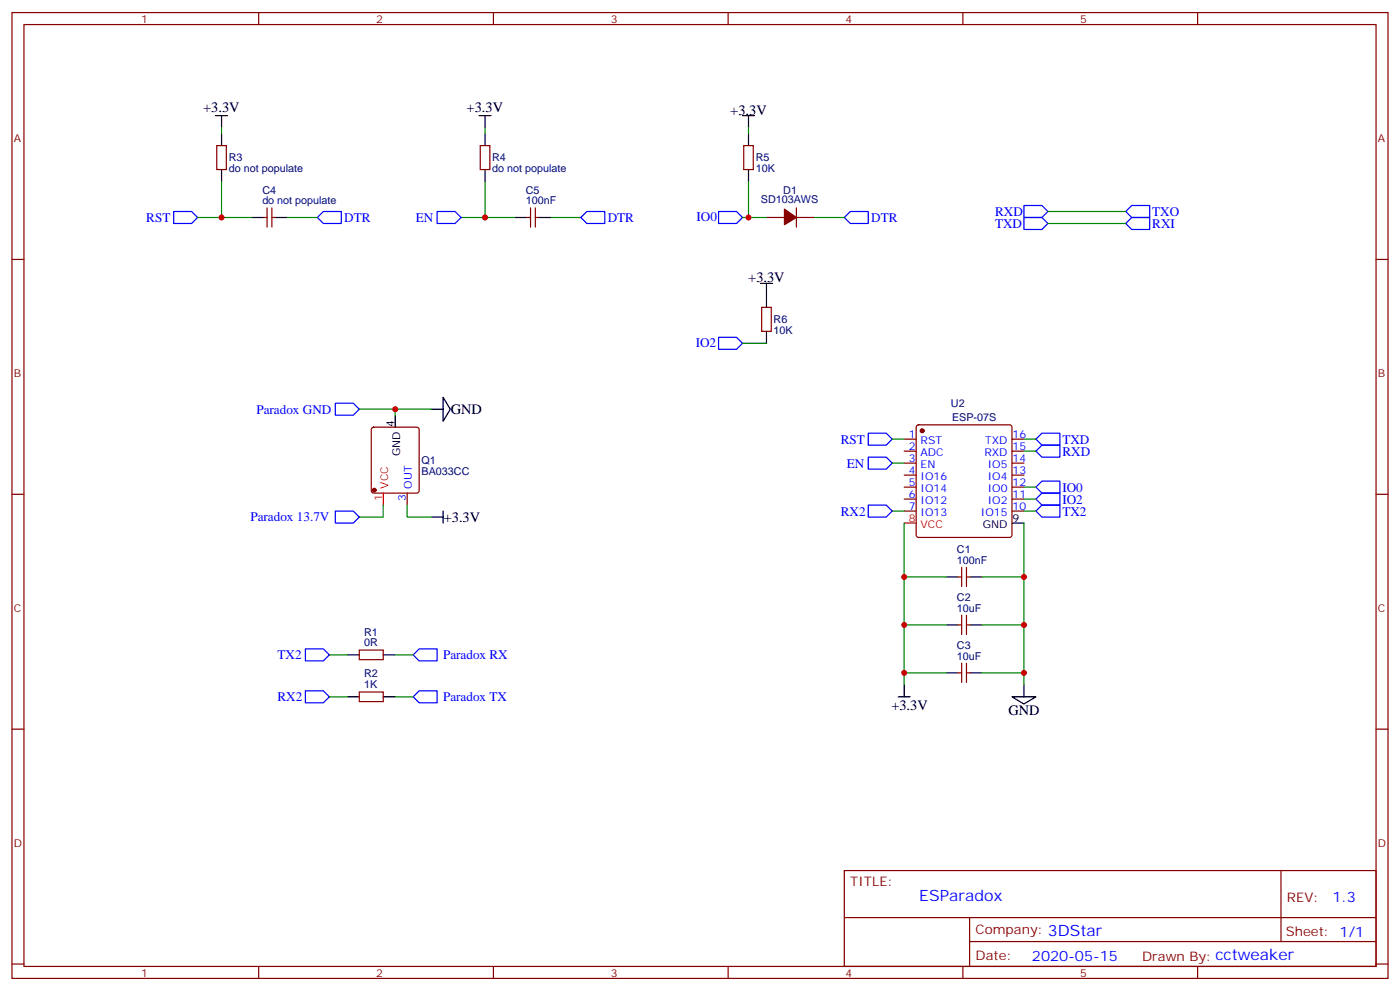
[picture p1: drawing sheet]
<svg xmlns="http://www.w3.org/2000/svg" width="412mm" height="292mm" viewBox="0 0 412 292" stroke-linecap="round" stroke-linejoin="round" font-family="sans-serif">
<g fill="none" stroke="#870000" stroke-width=".35">
<path d="M3.5 3.7h405.4v284.3h-405.4zM7.1 7.2h398.2v277.3h-398.2zM76.2 3.7v3.5M145.3 3.7v3.5M214.5 3.7v3.5M283.6 3.7v3.5M352.8 3.7v3.5M63.9 42.9h2.8v7h-2.8zM141.5 42.9h2.8v7h-2.8zM219.1 42.9h2.8v7h-2.8zM3.5 76.4h3.6M77.6 64h1.1"/>
<path d="M78.7 61.2v5.7M80.1 61.2v5.7M80.1 64h1M155.2 64h1.1M156.3 61.2v5.7M157.7 64h1M157.7 61.2v5.7M225.8 64h5.3M234.6 64h5.3M234.6 61.2v5.7M405.3 76.4h3.6M224.4 90.5h2.8v7h-2.8z"/>
<path d="M109.6 126l.5-.2h12.7l.5 .2 .2 .5v18l-.3 .5-.4 .2h-12.7l-.5-.3-.2-.4v-18zM266.3 129.3h3.6M266.3 132.8h3.6M266.3 136.3h3.6M266.3 139.9h3.6M270.1 125.3l.5-.2h26.8l.5 .2 .2 .5v31.7l-.2 .5-.5 .2h-26.8l-.5-.2-.2-.5v-31.7zM298.1 129.3h3.5M298.1 132.8h3.5M298.1 136.3h3.5M298.1 139.9h3.5M3.5 145.5h3.6M119.9 145.2v3.5"/>
<path d="M266.3 143.4h3.6M266.3 146.9h3.6M266.3 150.5h3.6M298.1 143.4h3.5M298.1 146.9h3.5M298.1 150.5h3.5M405.3 145.5h3.6M282.2 169.9h1.1M283.3 167v5.7M284.7 167v5.7M284.7 169.9h1.1M105.8 191.4h7.1v2.8h-7.1z"/>
<path d="M282.2 184h1.1M282.2 198.1h1.1M283.3 181.2v5.6M283.3 195.3v5.6M284.7 181.2v5.6M284.7 195.3v5.6M284.7 184h1.1M284.7 198.1h1.1M3.5 214.7h3.6M105.8 203.7h7.1v2.9h-7.1zM405.3 214.7h3.6M248.7 256.3h156.6v28.2h-156.6z"/>
<path d="M377.3 256.3v20.9M248.7 270.1h156.5M285.6 277.2h119.6M285.6 270.1v14.2M3.5 283.8h3.6M76.2 284.5v3.5M145.3 284.5v3.5M214.5 284.5v3.5M283.6 284.5v3.5M352.8 284.5v3.5M405.3 283.8h3.6"/>
</g>
<g fill="#870000" stroke="#870000" stroke-width=".35">
<path d="M231.1 61.6l3.5 2.4-3.5 2.1z"/>
<circle cx="271.6" cy="126.8" r=".53"/>
<circle cx="110.2" cy="144.3" r=".53"/>
</g>
<path d="M112.9 145.2v3.5M266.3 154h3.6" fill="none" stroke="#f00" stroke-width=".35"/>
<g fill="none" stroke="#000" stroke-width=".35">
<path d="M63.5 34h3.5M65.3 34v3.6M65.3 39.3v3.6M141.1 34h3.5M142.9 34v3.6M142.9 39.3v3.6M218.7 34h3.5M220.5 34v3.6M220.5 39.3v3.6M65.3 49.9v3.5M142.9 49.9v3.5M220.5 49.9v3.5"/>
<path d="M74.1 64h3.5M81.1 64h3.6M151.7 64h3.5M158.7 64h3.6M224 83.4h3.5M225.8 83.4v7.1M225.8 97.5v3.6M130.5 116.9l2.1 3.6-2.1 3.5zM116.4 122.2v3.6M127 120.5h3.5M127 152.2h3.5M130.5 150.5v3.5"/>
<path d="M298.1 154h3.5M278.7 169.9h3.5M285.8 169.9h3.5M102.3 192.8h3.5M112.9 192.8h3.5M278.7 184h3.5M278.7 198.1h3.5M285.8 184h3.5M285.8 198.1h3.5M102.3 205.1h3.5M112.9 205.1h3.5M264.6 205.1h3.5"/>
<path d="M266.3 201.6v3.5M298.1 205.1h7.1l-3.6 2.2zM301.6 201.6v3.5"/>
</g>
<g fill="none" stroke="#00f" stroke-width=".35">
<path d="M51.2 62.3h5.2l1.8 1.7-1.8 1.8h-5.2zM93.5 64l1.7-1.7h5.3v3.5h-5.3zM128.8 62.3h5.3l1.7 1.7-1.7 1.8h-5.3zM171.1 64l1.8-1.7h5.3v3.5h-5.3zM211.7 62.3h5.3l1.7 1.7-1.7 1.8h-5.3zM248.7 64l1.8-1.7h5.3v3.5h-5.3zM301.6 60.5h5.3l1.8 1.8-1.8 1.7h-5.3zM301.6 64h5.3l1.8 1.8-1.8 1.8h-5.3zM331.6 62.3l1.8-1.8h5.3v3.5h-5.3zM333.4 64h5.3v3.6h-5.3l-1.8-1.8zM211.7 99.3h5.3l1.7 1.8-1.7 1.7h-5.3zM98.8 118.7h5.3l1.7 1.8-1.7 1.7h-5.3z"/>
<path d="M255.8 127.5h5.3l1.7 1.8-1.7 1.8h-5.3zM255.8 134.6h5.3l1.7 1.7-1.7 1.8h-5.3zM305.2 129.3l1.7-1.8h5.3v3.6h-5.3zM306.9 131.1h5.3v3.5h-5.3l-1.7-1.8zM98.8 150.5h5.3l1.7 1.7-1.7 1.8h-5.3zM255.8 148.7h5.3l1.7 1.8-1.7 1.7h-5.3zM305.2 150.5l1.7-1.8h5.3v3.5h-5.3zM305.2 143.4l1.7-1.8h5.3v3.6h-5.3zM306.9 145.2h5.3v3.5h-5.3l-1.7-1.8zM90 191h5.2l1.8 1.8-1.8 1.8h-5.2zM121.7 192.8l1.8-1.8h5.3v3.6h-5.3zM90 203.4h5.2l1.8 1.7-1.8 1.8h-5.2z"/>
<path d="M121.7 205.1l1.8-1.7h5.3v3.5h-5.3z"/>
</g>
<g fill="none" stroke="#008700" stroke-width=".35">
<path d="M65.3 37.6v1.7M142.9 37.6v1.7M220.5 37.6v1.7M65.3 53.4v10.6M142.9 53.4v10.6M220.5 53.4v10.6M58.2 64h15.9M84.7 64h8.8M135.8 64h15.9M162.3 64h8.8M218.7 64h7.1M239.9 64h8.8"/>
<path d="M308.7 62.3h22.9M308.7 65.8h22.9M218.7 101.1h7.1M105.8 120.5h10.6v1.7M116.4 120.5h10.6M262.8 136.3h3.5M262.8 129.3h3.5M301.6 129.3h3.6M301.6 132.8h3.6M112.9 148.7v3.5h-7.1M119.9 148.7v3.5h7.1M262.8 150.5h3.5"/>
<path d="M266.3 154v47.6M301.6 154v47.6M301.6 150.5h3.6M301.6 143.4h3.6M301.6 146.9h3.6M266.3 169.9h12.4M289.3 169.9h12.3M97 192.8h5.3M116.4 192.8h5.3M266.3 184h12.4M266.3 198.1h12.4M289.3 184h12.3"/>
<path d="M289.3 198.1h12.3M97 205.1h5.3M116.4 205.1h5.3"/>
</g>
<g fill="#c00">
<circle cx="220.5" cy="64" r=".88"/>
<circle cx="65.3" cy="64" r=".88"/>
<circle cx="116.4" cy="120.5" r=".88"/>
<circle cx="266.3" cy="198.1" r=".88"/>
<circle cx="301.6" cy="184" r=".88"/>
<circle cx="301.6" cy="169.9" r=".88"/>
<circle cx="266.3" cy="169.9" r=".88"/>
<circle cx="266.3" cy="184" r=".88"/>
<circle cx="301.6" cy="198.1" r=".88"/>
<circle cx="142.9" cy="64" r=".88"/>
</g>
<g font-size="4.6" fill="#00f">
<text x="270.8" y="265.3">ESParadox</text>
<text x="308.7" y="275.7">3DStar</text>
<text x="358.1" y="282.8">cctweaker</text>
</g>
<g font-size="4.2">
<text x="59.8" y="33">+3.3V</text>
<text x="137.5" y="33">+3.3V</text>
<text x="215.1" y="33.7">+3.3V</text>
<text x="220.4" y="83.1">+3.3V</text>
<text x="132.8" y="121.9">GND</text>
<text x="130.7" y="153.7">+3.3V</text>
<text x="262.6" y="209.1">+3.3V</text>
<text x="297" y="210.4">GND</text>
</g>
<g font-size="4.2" fill="#00f">
<text x="392.5" y="265.6">1.3</text>
<text x="304" y="282.9">2020-05-15</text>
</g>
<g font-size="3.9" fill="#00f">
<text x="43.1" y="65.3">RST</text>
<text x="101.4" y="65.3">DTR</text>
<text x="122.5" y="65.3">EN</text>
<text x="179" y="65.3">DTR</text>
<text x="205.2" y="65.2">IO0</text>
<text x="256.6" y="65.3">DTR</text>
<text x="293.1" y="63.5">RXD</text>
<text x="339.4" y="63.6">TXO</text>
<text x="293.1" y="67">TXD</text>
<text x="339.4" y="67.1">RXI</text>
<text x="204.9" y="102.3">IO2</text>
<text x="75.5" y="121.7">Paradox GND</text>
<text x="247.7" y="130.6">RST</text>
<text x="313" y="130.6">TXD</text>
<text x="249.5" y="137.7">EN</text>
<text x="313" y="134.1">RXD</text>
<text x="313" y="144.7">IO0</text>
<text x="313" y="148.2">IO2</text>
<text x="73.8" y="153.5">Paradox 13.7V</text>
<text x="247.7" y="151.8">RX2</text>
<text x="313" y="151.8">TX2</text>
<text x="81.7" y="194.1">TX2</text>
<text x="130.5" y="194.1">Paradox RX</text>
<text x="81.7" y="206.4">RX2</text>
<text x="130.5" y="206.4">Paradox TX</text>
</g>
<g font-size="3.9" fill="#800">
<text x="250.5" y="260.9">TITLE:</text>
<text x="379.1" y="265.6">REV:</text>
<text x="287.4" y="275.1">Company:</text>
<text x="378.7" y="275.7">Sheet: 1/1</text>
<text x="287.4" y="282.8">Date:</text>
<text x="336.4" y="282.8">Drawn By:</text>
</g>
<g font-size="3.2" fill="#800">
<text x="41.6" y="6.7">1</text>
<text x="110.8" y="6.7">2</text>
<text x="179.9" y="6.7">3</text>
<text x="249.1" y="6.7">4</text>
<text x="318.2" y="6.7">5</text>
<text x="4.1" y="41.8">A</text>
<text x="405.9" y="41.8">A</text>
<text x="4.1" y="110.9">B</text>
<text x="405.9" y="110.9">B</text>
<text x="4.1" y="180.1">C</text>
<text x="405.9" y="180.1">C</text>
<text x="4.1" y="249.2">D</text>
<text x="405.9" y="249.2">D</text>
<text x="41.6" y="287.5">1</text>
<text x="110.8" y="287.5">2</text>
<text x="179.9" y="287.5">3</text>
<text x="249.1" y="287.5">4</text>
<text x="318.2" y="287.5">5</text>
</g>
<g font-size="3.2" fill="#000080">
<text x="67.4" y="47.5">R3</text>
<text x="145" y="47.5">R4</text>
<text x="222.6" y="47.5">R5</text>
<text x="67.4" y="50.7">do not populate</text>
<text x="145" y="50.7">do not populate</text>
<text x="222.6" y="50.7">10K</text>
<text x="77.3" y="57">C4</text>
<text x="154.9" y="57">C5</text>
<text x="224.1" y="59.9">SD103AWS</text>
<text x="230.7" y="57">D1</text>
<text x="77.3" y="60.1">do not populate</text>
<text x="154.9" y="60.1">100nF</text>
<text x="227.9" y="95.2">R6</text>
<text x="227.9" y="98.3">10K</text>
<text x="280.1" y="119.9">U2</text>
<text x="280.5" y="124">ESP-07S</text>
<text x="124.2" y="136.6">Q1</text>
<text x="124.2" y="139.8">BA033CC</text>
<text x="281.9" y="166">100nF</text>
<text x="281.9" y="162.9">C1</text>
<text x="281.9" y="177">C2</text>
<text x="281.9" y="180.1">10uF</text>
<text x="107.3" y="190.3">0R</text>
<text x="107.3" y="187.1">R1</text>
<text x="281.9" y="191.1">C3</text>
<text x="281.9" y="194.2">10uF</text>
<text x="107.3" y="202.7">1K</text>
<text x="107.3" y="199.4">R2</text>
</g>
<g font-size="3.2">
<text x="116.1" y="125.6" transform="rotate(-90 116.1 125.6)">4</text>
<text x="117.8" y="134.4" transform="rotate(-90 117.8 134.4)">GND</text>
<text x="289.5" y="155.4">GND</text>
<text x="298.3" y="153.6">9</text>
</g>
<g font-size="3.2" fill="#00f">
<text x="267.7" y="128.9">1</text>
<text x="271.2" y="130.7">RST</text>
<text x="290.2" y="130.7">TXD</text>
<text x="298.3" y="128.9">16</text>
<text x="267.7" y="132.5">2</text>
<text x="267.7" y="136">3</text>
<text x="271.2" y="134.2">ADC</text>
<text x="271.2" y="137.8">EN</text>
<text x="290" y="134.2">RXD</text>
<text x="290.9" y="137.8">IO5</text>
<text x="298.3" y="136">14</text>
<text x="298.3" y="132.5">15</text>
<text x="121.4" y="143.9" transform="rotate(-90 121.4 143.9)">OUT</text>
<text x="267.7" y="139.5">4</text>
<text x="267.7" y="143.1">5</text>
<text x="271.2" y="141.3">IO16</text>
<text x="290.9" y="141.3">IO4</text>
<text x="298.3" y="143.1">12</text>
<text x="298.3" y="139.5">13</text>
<text x="119.6" y="147.4" transform="rotate(-90 119.6 147.4)">3</text>
<text x="267.7" y="146.6">6</text>
<text x="271.2" y="144.8">IO14</text>
<text x="271.2" y="148.3">IO12</text>
<text x="290.9" y="148.3">IO2</text>
<text x="290.9" y="144.8">IO0</text>
<text x="298.3" y="146.6">11</text>
<text x="267.7" y="150.1">7</text>
<text x="271.2" y="151.9">IO13</text>
<text x="288.9" y="151.9">IO15</text>
<text x="298.3" y="150.1">10</text>
</g>
<g font-size="3.2" fill="#f00">
<text x="114.3" y="143.9" transform="rotate(-90 114.3 143.9)">VCC</text>
<text x="112.5" y="147.4" transform="rotate(-90 112.5 147.4)">1</text>
<text x="267.7" y="153.6">8</text>
<text x="271.2" y="155.4">VCC</text>
</g>
</svg>
